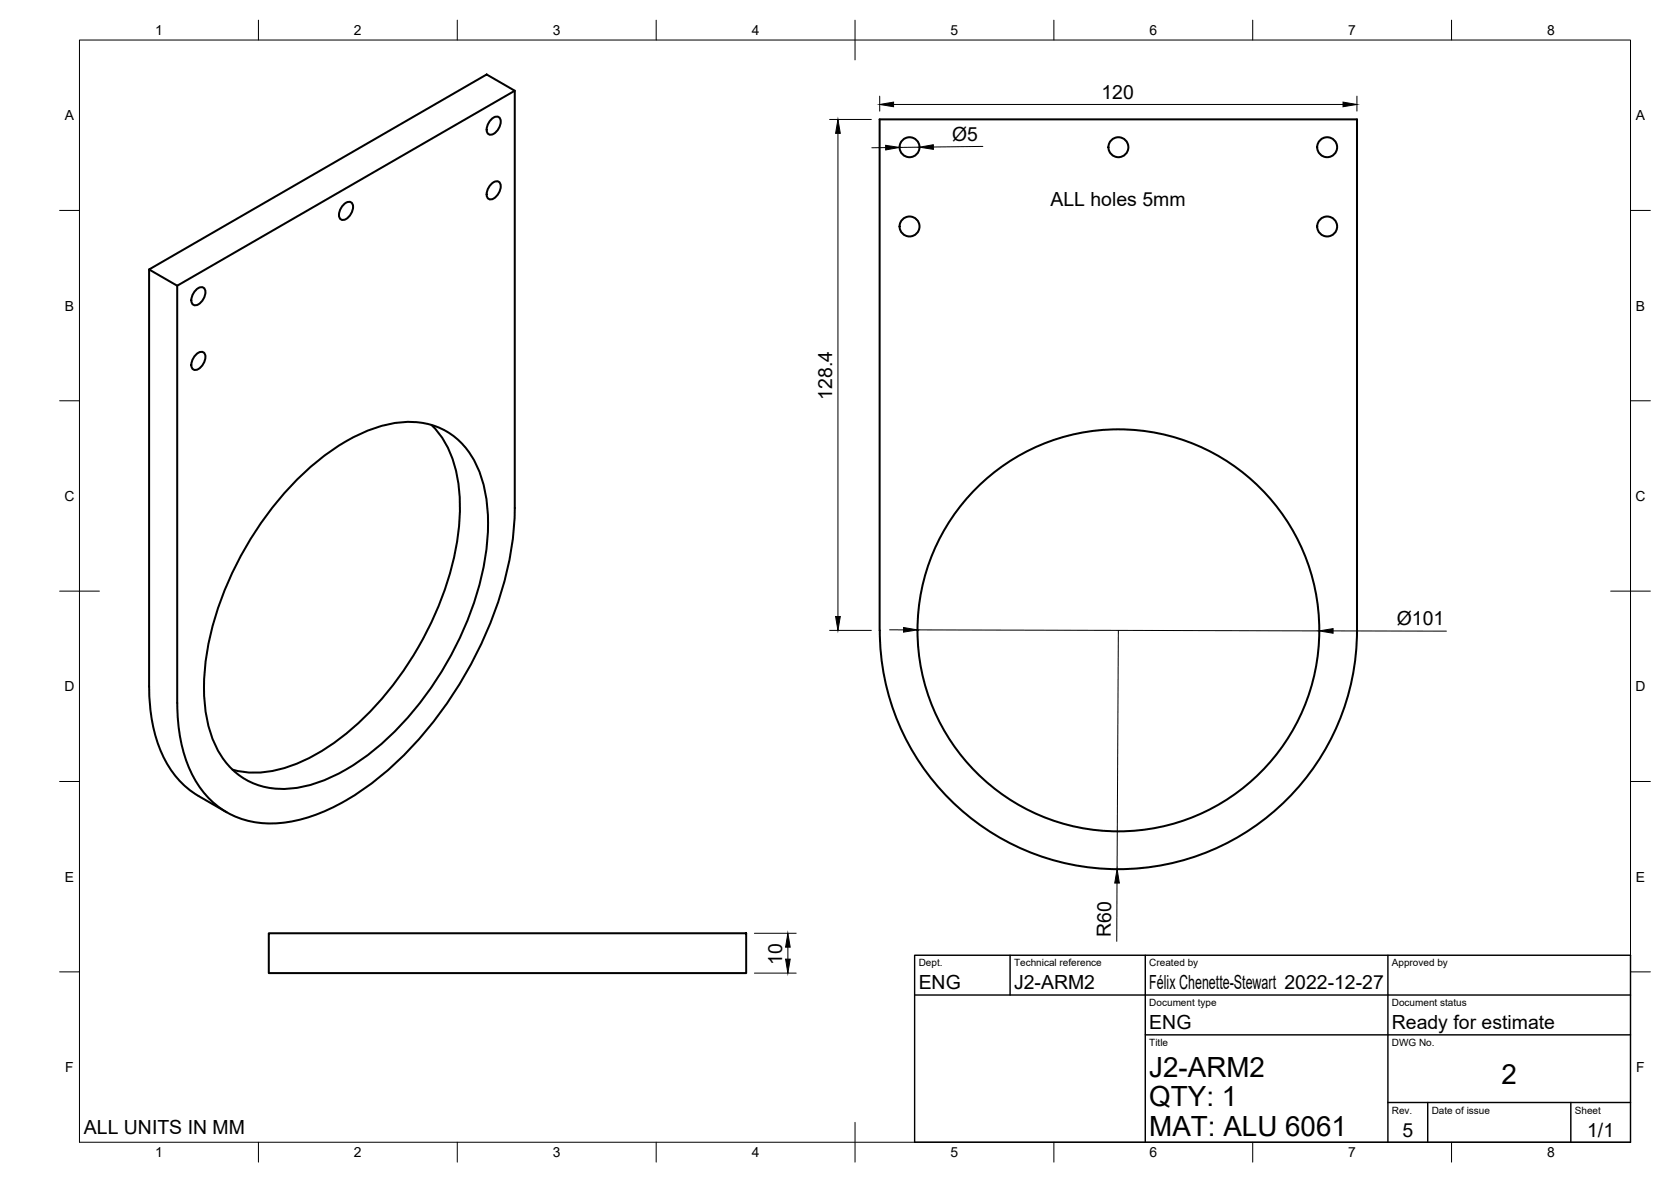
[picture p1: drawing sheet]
<svg xmlns="http://www.w3.org/2000/svg" width="420mm" height="297mm" viewBox="0 0 420 297" stroke-linecap="round" stroke-linejoin="round" font-family="sans-serif">
<!-- layer: Visible -->
<g fill="none" stroke="#000" stroke-width=".51">
<path d="M123.7 29.9a1.26 1.26 0 0 1 1.7-.5 1.26 1.26 0 0 1 .4 1.7 3.3 3.3 0 0 1-2.6 2.8 1.57 1.57 0 0 1-.6-2.5zM129.4 22.8v104.9M86.5 51.3a1.26 1.26 0 0 1 1.8-.5 1.26 1.26 0 0 1 .4 1.8 3.3 3.3 0 0 1-2.6 2.7 1.57 1.57 0 0 1-.6-2.5zM123.7 46.1a1.26 1.26 0 0 1 1.7-.4 1.26 1.26 0 0 1 .4 1.7 3.3 3.3 0 0 1-2.6 2.7 1.57 1.57 0 0 1-.6-2.4zM37.5 67.7l84.9-49 7 4.1-84.8 49zM37.5 67.7v104.9M44.6 71.8v104.9a36.3 36.3 0 0 0 5.8 21.3 21.3 21.3 0 0 0 20.1 8.8 45.7 45.7 0 0 0 22.3-9.4 97.1 97.1 0 0 0 32.1-45.2 76.6 76.6 0 0 0 4.5-24.6M49.4 72.7a1.26 1.26 0 0 1 1.7-.4 1.26 1.26 0 0 1 .5 1.7 3.3 3.3 0 0 1-2.6 2.7 1.57 1.57 0 0 1-.7-2.4zM49.4 89a1.26 1.26 0 0 1 1.7-.5 1.26 1.26 0 0 1 .5 1.8 3.3 3.3 0 0 1-2.6 2.7 1.57 1.57 0 0 1-.7-2.5zM75.3 120a50.5 50.5 0 0 1 21.2-13.1 20.2 20.2 0 0 1 17.3 2.5 22.4 22.4 0 0 1 8.2 14.2 56.5 56.5 0 0 1-3.1 28.6 82.3 82.3 0 0 1-27.1 38 38.4 38.4 0 0 1-18.7 8 18.4 18.4 0 0 1-19.8-13 44.3 44.3 0 0 1-.7-24.1 84.2 84.2 0 0 1 22.7-41.1zM108.5 106.8a25.3 25.3 0 0 1 7 16.4 65.4 65.4 0 0 1-7.4 34 77.6 77.6 0 0 1-25.7 30.6 32.8 32.8 0 0 1-20.3 6.3l-3.6-.7M221.2 158.4a60 60 0 0 0 60 60 60 60 0 0 0 60-60v-128.4h-120v128.4"/>
<path d="M37.5 172.6a36.8 36.8 0 0 0 5.7 21.2 21.2 21.2 0 0 0 6.7 6.2l7.1 4.1M67.6 234.5h120v10h-120z"/>
<circle cx="228.7" cy="37" r="2.51"/>
<circle cx="281.2" cy="37" r="2.51"/>
<circle cx="333.7" cy="37" r="2.51"/>
<circle cx="228.7" cy="56.9" r="2.51"/>
<circle cx="333.7" cy="56.9" r="2.51"/>
<circle cx="281.2" cy="158.4" r="50.5"/>
</g>
<!-- layer: BORDER -->
<g fill="none" stroke="#000" stroke-width=".25">
<path d="M20 10.1h390v276.9h-390zM65 5.1v5M115 5.1v5M165 5.1v5M215 5.1v10M265 5.1v5M315 5.1v5M365 5.1v5M15 52.9h5M410 52.9h5M15 100.7h5M410 100.7h5"/>
<path d="M15 148.6h10M405 148.6h10M15 196.4h5M410 196.4h5M15 244.2h5M410 244.2h5M65 287v5M115 287v5M165 287v5M215 282.1v9.9M265 287v5M315 287v5"/>
<path d="M365 287v5"/>
</g>
<!-- layer: TITLEBLOCK -->
<path d="M230 240.1h180v46.9h-180zM230 250h180M254 240.1v9.9M288 240.1v46.9M349 240.1v46.9M288 260.1h122M349 277.1h61M359 277.1v9.9M395 277.1v9.9" fill="none" stroke="#000" stroke-width=".36"/>
<!-- layer: FD_Dimensions -->
<g fill="none" stroke="#000" stroke-width=".25">
<path d="M208.6 30h10.5M210.7 33.5v121.4M221.2 24.2v3.7M222.7 37.1h-3.5M224.7 26.3h113M231.2 37h-5M247.1 36.8l-12.4 .1M341.2 24.2v3.7M208.6 158.4h10.5M223.7 158.3h3.5M230.7 158.3l101 .2M281.2 158.4l-.3 60"/>
<path d="M335.2 158.5l28.5 .1M189.7 234.5h10.5M198.1 238v3M280.9 221.9l-.1 14.7M189.7 244.5h10.5"/>
</g>
<path d="M210.7 30l.6 3.5h-1.2zM222.7 36.5l3.5 .5-3.5 .7zM221.2 26.3l3.5-.6v1.1zM231.2 37l3.5-.6v1.1zM337.7 25.7l3.5 .6-3.5 .5zM210.1 154.9h1.2l-.6 3.5zM227.2 157.7l3.5 .6-3.5 .6zM331.7 158.5l3.5-.5v1.1zM198.1 234.5l.6 3.5h-1.2zM280.9 218.4l.6 3.5h-1.2zM197.5 241h1.2l-.6 3.5z" fill="#000" stroke="#000" stroke-width=".25"/>
<g font-size="7">
<text x="289" y="270.6">J2-ARM2</text>
<text x="377.5" y="272.3">2</text>
<text x="289" y="278.1">QTY: 1</text>
<text x="289" y="285.5">MAT: ALU 6061</text>
</g>
<g font-size="4.9">
<text x="277" y="24.8">120</text>
<text x="239.4" y="35.4" transform="rotate(-1 239.4 35.4)">Ø5</text>
<text x="264.1" y="51.7">ALL holes 5mm</text>
<text x="209.2" y="100.5" transform="rotate(-90 209.2 100.5)">128.4</text>
<text x="351.2" y="157">Ø101</text>
<text x="279.3" y="235.5" transform="rotate(-90 279.3 235.5)">R60</text>
<text x="196.6" y="242.4" transform="rotate(-90 196.6 242.4)">10</text>
<text x="231" y="248.5">ENG</text>
<text x="255" y="248.5">J2-ARM2</text>
<text x="289" y="248.5">Félix Chenette-Stewart 2022-12-27</text>
<text x="289" y="258.6">ENG</text>
<text x="350" y="258.6">Ready for estimate</text>
<text x="21.1" y="285.1">ALL UNITS IN MM</text>
<text x="352.6" y="285.7">5</text>
<text x="399.1" y="285.7">1/1</text>
</g>
<g font-size="3.5">
<text x="39" y="8.8">1</text>
<text x="89" y="8.8">2</text>
<text x="139" y="8.8">3</text>
<text x="189" y="8.8">4</text>
<text x="239" y="8.8">5</text>
<text x="289" y="8.8">6</text>
<text x="339" y="8.8">7</text>
<text x="389" y="8.8">8</text>
<text x="16.3" y="30.2">A</text>
<text x="411.3" y="30.2">A</text>
<text x="16.3" y="78">B</text>
<text x="411.3" y="78">B</text>
<text x="16.2" y="125.9">C</text>
<text x="411.2" y="125.9">C</text>
<text x="16.2" y="173.7">D</text>
<text x="411.2" y="173.7">D</text>
<text x="16.3" y="221.6">E</text>
<text x="411.3" y="221.6">E</text>
<text x="16.4" y="269.4">F</text>
<text x="411.4" y="269.4">F</text>
<text x="39" y="290.8">1</text>
<text x="89" y="290.8">2</text>
<text x="139" y="290.8">3</text>
<text x="189" y="290.8">4</text>
<text x="239" y="290.8">5</text>
<text x="289" y="290.8">6</text>
<text x="339" y="290.8">7</text>
<text x="389" y="290.8">8</text>
</g>
<g font-size="2.5">
<text x="231" y="242.9">Dept.</text>
<text x="255" y="242.9">Technical reference</text>
<text x="289" y="242.9">Created by</text>
<text x="350" y="242.9">Approved by</text>
<text x="289" y="252.8">Document type</text>
<text x="350" y="252.8">Document status</text>
<text x="289" y="262.9">Title</text>
<text x="350" y="262.9">DWG No.</text>
<text x="350" y="279.9">Rev.</text>
<text x="360" y="279.9">Date of issue</text>
<text x="396" y="279.9">Sheet</text>
</g>
</svg>
